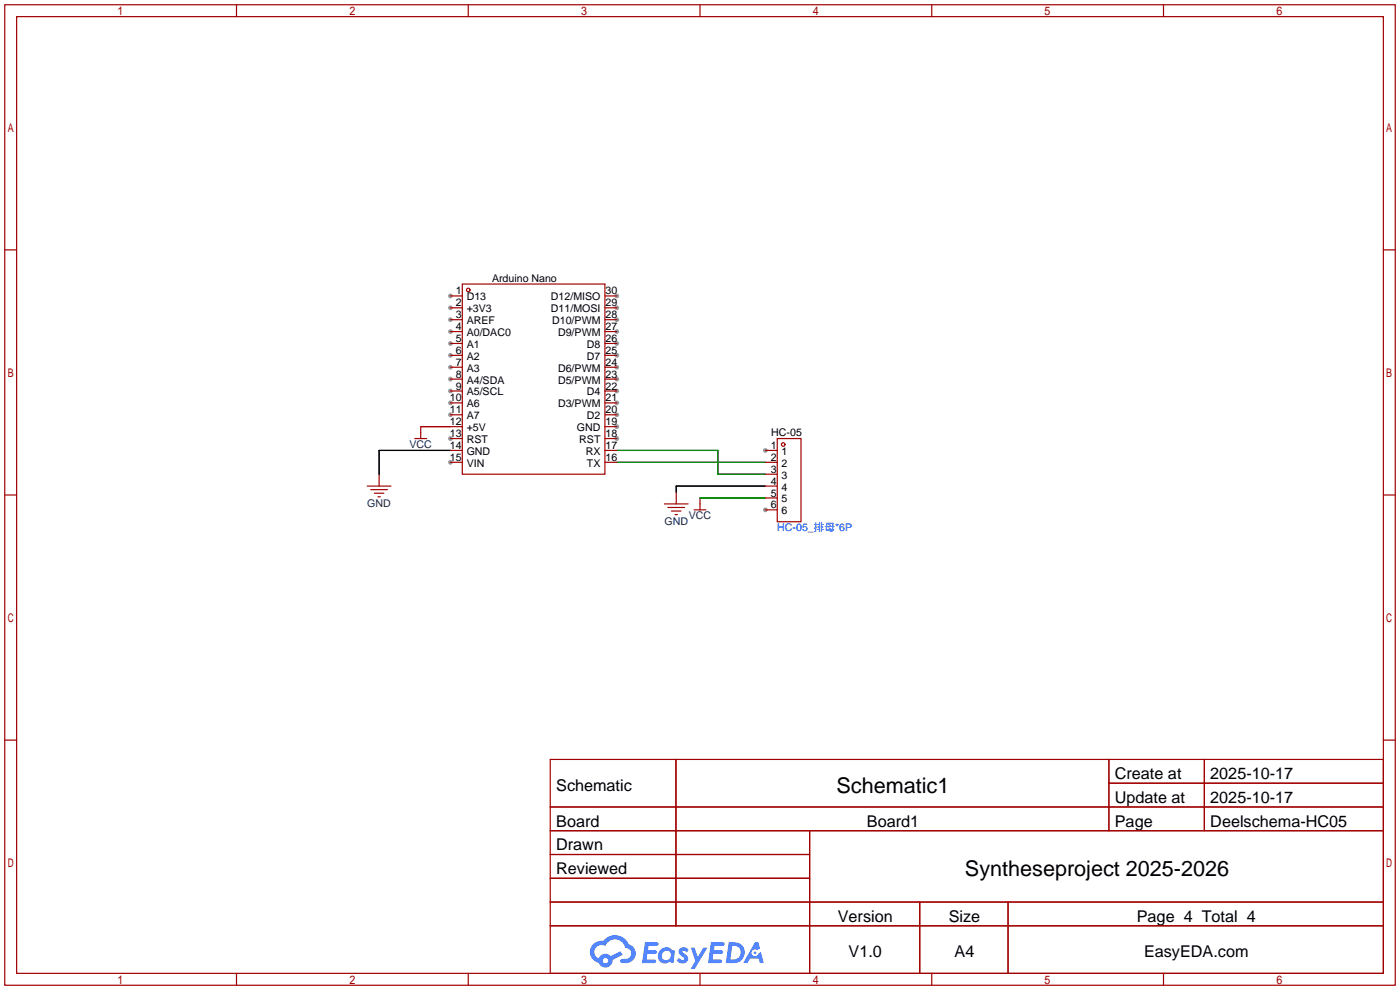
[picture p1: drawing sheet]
<svg xmlns="http://www.w3.org/2000/svg" width="299mm" height="212mm" viewBox="0 0 299 212" stroke-linecap="round" stroke-linejoin="round" font-family="sans-serif">
<g fill="#999">
<circle cx="96.3" cy="63.2" r=".51"/>
<circle cx="96.3" cy="65.8" r=".51"/>
<circle cx="96.3" cy="68.3" r=".51"/>
<circle cx="96.3" cy="70.9" r=".51"/>
<circle cx="96.3" cy="73.4" r=".51"/>
<circle cx="96.3" cy="75.9" r=".51"/>
<circle cx="96.3" cy="78.5" r=".51"/>
<circle cx="96.3" cy="81" r=".51"/>
<circle cx="96.3" cy="83.6" r=".51"/>
<circle cx="96.3" cy="86.1" r=".51"/>
<circle cx="96.3" cy="88.6" r=".51"/>
<circle cx="96.3" cy="93.7" r=".51"/>
<circle cx="96.3" cy="98.8" r=".51"/>
<circle cx="131.8" cy="93.7" r=".51"/>
<circle cx="131.8" cy="91.2" r=".51"/>
<circle cx="131.8" cy="88.6" r=".51"/>
<circle cx="131.8" cy="86.1" r=".51"/>
<circle cx="131.8" cy="83.6" r=".51"/>
<circle cx="131.8" cy="81" r=".51"/>
<circle cx="131.8" cy="78.5" r=".51"/>
<circle cx="131.8" cy="75.9" r=".51"/>
<circle cx="131.8" cy="73.4" r=".51"/>
<circle cx="131.8" cy="70.9" r=".51"/>
<circle cx="131.8" cy="68.3" r=".51"/>
<circle cx="131.8" cy="65.8" r=".51"/>
<circle cx="131.8" cy="63.2" r=".51"/>
<circle cx="163.6" cy="96.3" r=".51"/>
<circle cx="163.6" cy="109" r=".51"/>
</g>
<g fill="none" stroke="#a10000" stroke-width=".25">
<path d="M1 1h297.2v209.6h-297.2zM3.6 3.6h292.1v204.4h-292.1zM50.5 1v2.6M100.1 1v2.6M149.6 1v2.6M199.1 1v2.6M248.7 1v2.6M1 53.4h2.6M295.7 53.4h2.5M1 105.8h2.6M295.7 105.8h2.5M1 158.2h2.6"/>
<path d="M295.7 158.2h2.5M117.6 162.3h178.1v45.7h-178.1zM117.6 172.5h178.1M117.6 177.5h178.1M144.5 162.3v35.6M173 177.5v30.5M237 162.3v15.2M237 167.4h58.7M257.4 162.3v15.2M117.6 182.6h55.4M117.6 192.8h178.1M117.6 187.7h55.4"/>
<path d="M117.6 197.9h178.1M196.6 192.8v15.2M215.4 192.8v15.2M50.5 208v2.6M100.1 208v2.6M149.6 208v2.6M199.1 208v2.6M248.7 208v2.6"/>
</g>
<g fill="#5487ff">
<path d="M145.3 202.7a1.3 1.3 0 0 1 1.9 .3l-.4 .6a.54 .54 0 0 0-.9-.2l.1 .2a1.34 1.34 0 0 1 .9 1.8 1.47 1.47 0 0 1-2.3-.1l.5-.6 .8 .5a.31 .31 0 0 0 .4-.3 .31 .31 0 0 0-.3-.4 1.12 1.12 0 0 1-.7-1.8z"/>
<path d="M147.6 202.5h.9l.6 2 1.2-2h.9l-2.7 4.6h-.9l1-1.7z"/>
<path d="M137.8 201.4h1.7a1.31 1.31 0 0 1 1.2 .2 .4 .4 0 0 1-.3 .5l-1.8 .1-.1 .9h1.6a.4 .4 0 0 1 .4 .4 .4 .4 0 0 1-.5 .4h-1.6l-.2 1.2h1.4a.46 .46 0 0 1 .5 0 .46 .46 0 0 1 .1 .5l-.4 .2h-2.6z"/>
<path d="M151.9 201.4h1.7a1.32 1.32 0 0 1 1.2 .2 .39 .39 0 0 1-.3 .5l-1.8 .1-.1 .9h1.6a.4 .4 0 0 1 .4 .4 .4 .4 0 0 1-.4 .4h-1.7l-.2 1.2h1.4a.46 .46 0 0 1 .5 0 .46 .46 0 0 1 .1 .5l-.4 .2h-2.6z"/>
<path d="M161.3 201.4h.8l.3 1.3-.6 .4a.75 .75 0 0 0-1.1 .3 .75 .75 0 0 0 .5 1 .75 .75 0 0 0 .9-.7l.5-.2 .6 2.3h-.8l-.3-.9h-1.8l-.5 .9h-1z"/>
<path d="M155.7 201.4l-.6 4.4h1.5a2.27 2.27 0 0 0 2.6-2.2 2.27 2.27 0 0 0-2.7-2.2zM156.5 202.1a1.5 1.5 0 0 1 1.8 1.6 1.5 1.5 0 0 1-1.9 1.4h-.3z"/>
<path d="M141.2 203a1.6 1.6 0 0 0-.3 2.3 1.6 1.6 0 0 0 2.3 .2l.7 .3 .3-2.4-.1-.3-.5-.1a1.58 1.58 0 0 0-2.4 0zM141.8 203.5a.98 .98 0 0 1 1.6 .4 .98 .98 0 0 1-1.1 1.3 .94 .94 0 0 1-.9-.7 .94 .94 0 0 1 .4-1z"/>
<path d="M126.8 201.8a2.37 2.37 0 0 0 1.1 4 1.54 1.54 0 0 0 1.8 1 1.54 1.54 0 0 0 1.2-1.6l2.2-1.1-.5-.8-2 1a1.57 1.57 0 0 0-2.7 .5 1.5 1.5 0 0 1-.7-2.1 1.5 1.5 0 0 1 2.2-.5 2.23 2.23 0 0 1 2.3-1.4 2.23 2.23 0 0 1 2 1.8 1.16 1.16 0 0 1 1.2 1.1 1.16 1.16 0 0 1-1.1 1.2h-.7a.47 .47 0 0 0-.5 .4 .47 .47 0 0 0 .4 .5 2.17 2.17 0 0 0 2.5-.9 2.17 2.17 0 0 0-.3-2.7l-.8-.4a3.2 3.2 0 0 0-5.5-.7l-1.1 .1zM128.8 205.3a.6 .6 0 0 1 1.2 0 .6 .6 0 0 1-1.2 0z"/>
<circle cx="161.4" cy="203.6" r=".28"/>
</g>
<g fill="none" stroke="#a10000" stroke-width=".25">
<path d="M96.3 63.2h2.5M96.3 65.8h2.5M96.3 68.3h2.5M96.3 70.9h2.5M96.3 73.4h2.5M96.3 75.9h2.5M96.3 78.5h2.5M98.8 60.7h30.5v40.6h-30.5zM129.3 63.2h2.5M129.3 65.8h2.5M129.3 68.3h2.5M129.3 70.9h2.5"/>
<path d="M129.3 73.4h2.5M129.3 75.9h2.5M129.3 78.5h2.5M88.6 93.7h2.6M89.9 91.2v2.5M96.3 93.7h2.5M96.3 81h2.5M96.3 83.6h2.5M96.3 86.1h2.5M96.3 88.6h2.5M96.3 91.2h2.5M96.3 96.3h2.5"/>
<path d="M96.3 98.8h2.5M129.3 93.7h2.5M129.3 81h2.5M129.3 83.6h2.5M129.3 86.1h2.5M129.3 88.6h2.5M129.3 91.2h2.5M129.3 96.3h2.5M129.3 98.8h2.5M163.6 96.3h2.5M163.6 98.8h2.5M166.1 93.7h5.1v17.8h-5.1z"/>
<path d="M78.5 103.9h5.1M79.2 104.6h3.6M80 105.4h2M80.8 106.2h.5M81 101.3v2.6M142 107.7h5.1M142.7 108.5h3.6M143.5 109.2h2M144.3 110h.5M144.5 105.2v2.5M148.3 109h2.6M149.6 106.4v2.6"/>
<path d="M163.6 103.9h2.5M163.6 109h2.5M163.6 101.3h2.5M163.6 106.4h2.5"/>
<circle cx="100.1" cy="62" r=".38"/>
<circle cx="167.4" cy="95" r=".38"/>
</g>
<path d="M96.3 96.3h-15.3v5M163.6 103.9h-19.1v1.3" fill="none" stroke="#000" stroke-width=".25"/>
<path d="M89.9 91.2h6.4" fill="none" stroke="#f00" stroke-width=".25"/>
<path d="M131.8 98.8h31.8M131.8 96.3h21.6v5h10.2M149.6 106.4h14" fill="none" stroke="#008700" stroke-width=".25"/>
<g font-size="4.6">
<text x="178.8" y="169.4">Schematic1</text>
<text x="206.2" y="187.2">Syntheseproject 2025-2026</text>
</g>
<g font-size="3.5">
<text x="238.3" y="166.5">Create at</text>
<text x="258.7" y="166.5">2025-10-17</text>
<text x="118.9" y="169.1">Schematic</text>
<text x="238.3" y="171.6">Update at</text>
<text x="258.7" y="171.6">2025-10-17</text>
<text x="118.9" y="176.7">Board</text>
<text x="185.3" y="176.7">Board1</text>
<text x="238.3" y="176.7">Page</text>
<text x="258.7" y="176.7">Deelschema-HC05</text>
<text x="118.9" y="181.8">Drawn</text>
<text x="118.9" y="186.8">Reviewed</text>
<text x="179.1" y="197">Version</text>
<text x="202.8" y="197">Size</text>
<text x="243" y="197">Page 4 Total 4</text>
<text x="181.4" y="204.6">V1.0</text>
<text x="204" y="204.6">A4</text>
<text x="244.5" y="204.6">EasyEDA.com</text>
</g>
<g font-size="2.3">
<text x="97.4" y="62.9">1</text>
<text x="97.4" y="65.5">2</text>
<text x="99.7" y="64.2">D13</text>
<text x="105.2" y="60.2">Arduino Nano</text>
<text x="117.8" y="64.2">D12/MISO</text>
<text x="129.4" y="65.5">29</text>
<text x="129.4" y="62.9">30</text>
<text x="97.4" y="68">3</text>
<text x="97.4" y="70.6">4</text>
<text x="99.7" y="66.7">+3V3</text>
<text x="99.7" y="69.3">AREF</text>
<text x="99.7" y="71.8">A0/DAC0</text>
<text x="117.8" y="66.7">D11/MOSI</text>
<text x="118" y="69.3">D10/PWM</text>
<text x="119.3" y="71.8">D9/PWM</text>
<text x="129.4" y="70.6">27</text>
<text x="129.4" y="68">28</text>
<text x="97.4" y="73.1">5</text>
<text x="97.4" y="75.6">6</text>
<text x="99.7" y="74.4">A1</text>
<text x="99.7" y="76.9">A2</text>
<text x="125.4" y="76.9">D7</text>
<text x="125.4" y="74.4">D8</text>
<text x="129.4" y="75.6">25</text>
<text x="129.4" y="73.1">26</text>
<text x="97.4" y="78.2">7</text>
<text x="97.4" y="80.7">8</text>
<text x="97.4" y="83.3">9</text>
<text x="99.7" y="79.4">A3</text>
<text x="99.7" y="82">A4/SDA</text>
<text x="119.3" y="82">D5/PWM</text>
<text x="119.3" y="79.4">D6/PWM</text>
<text x="129.4" y="83.3">22</text>
<text x="129.4" y="80.7">23</text>
<text x="129.4" y="78.2">24</text>
<text x="96.2" y="85.8">10</text>
<text x="96.2" y="88.3">11</text>
<text x="99.7" y="84.5">A5/SCL</text>
<text x="99.7" y="87.1">A6</text>
<text x="99.7" y="89.6">A7</text>
<text x="119.3" y="87.1">D3/PWM</text>
<text x="125.4" y="89.6">D2</text>
<text x="125.4" y="84.5">D4</text>
<text x="129.4" y="88.3">20</text>
<text x="129.4" y="85.8">21</text>
<text x="96.2" y="90.9">12</text>
<text x="96.2" y="93.4">13</text>
<text x="96.2" y="96">14</text>
<text x="99.7" y="92.1">+5V</text>
<text x="99.7" y="94.7">RST</text>
<text x="123.3" y="92.1">GND</text>
<text x="123.8" y="94.7">RST</text>
<text x="129.4" y="96">17</text>
<text x="129.4" y="93.4">18</text>
<text x="129.4" y="90.9">19</text>
<text x="164.7" y="96">1</text>
<text x="164.8" y="93.2">HC-05</text>
<text x="96.2" y="98.5">15</text>
<text x="99.7" y="97.2">GND</text>
<text x="99.7" y="99.8">VIN</text>
<text x="125.2" y="97.2">RX</text>
<text x="125.4" y="99.8">TX</text>
<text x="129.4" y="98.5">16</text>
<text x="164.7" y="98.5">2</text>
<text x="164.7" y="101">3</text>
<text x="167.1" y="97.2">1</text>
<text x="167.1" y="99.8">2</text>
<text x="164.7" y="103.6">4</text>
<text x="164.7" y="106.1">5</text>
<text x="167.1" y="102.3">3</text>
<text x="167.1" y="104.8">4</text>
<text x="167.1" y="107.4">5</text>
<text x="164.7" y="108.7">6</text>
<text x="167.1" y="109.9">6</text>
</g>
<g font-size="2.3" fill="#000080">
<text x="87.5" y="95.7">VCC</text>
<text x="78.5" y="108.4">GND</text>
<text x="142" y="112.2">GND</text>
<text x="147.2" y="111">VCC</text>
</g>
<text font-size="2.3" fill="#00f" x="166.1" y="113.5">HC-05_排母*6P</text>
</svg>
